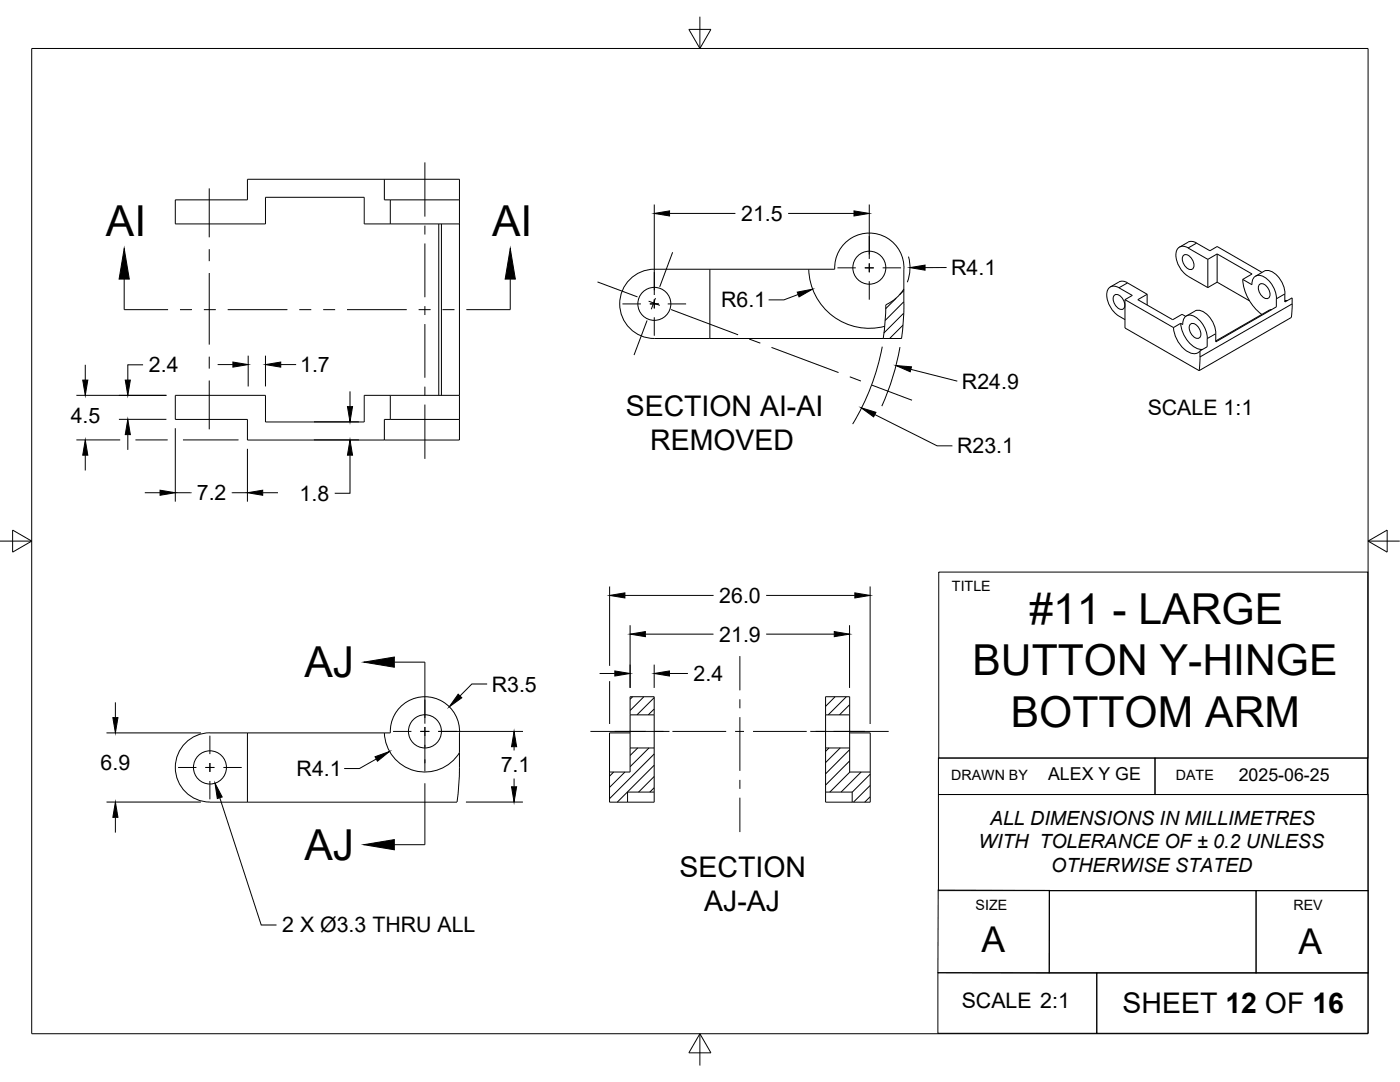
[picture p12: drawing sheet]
<svg xmlns="http://www.w3.org/2000/svg" width="279mm" height="216mm" viewBox="0 0 279 216" stroke-linecap="round" stroke-linejoin="round" font-family="sans-serif">
<!-- layer: Visible -->
<g fill="none" stroke="#000" stroke-width=".2">
<path d="M76.7 35.8h15v52h-15M76.7 35.8h-27.3v4.1h-14.4v4.8h18v-5.3h19.7v5.3h5.2M76.7 35.8v4.1h1.2M77.9 39.9h13.8M77.9 39.9v4.8M77.9 44.7h13.8M87.6 44.7v34.2M88.1 44.7v34.2M141.7 53.7v13.8M161.4 53.7a12.1 12.1 0 0 0 15.2 11.4M180.4 53.7v6.9M180.4 57.7l-1.3 1.6-1.1 .8-1.2 .7-.2 3.4-.3 3.3"/>
<path d="M180.4 53.7a6.9 6.9 0 0 0-6.9-7.2 6.9 6.9 0 0 0-6.9 7.2h-36a6.9 6.9 0 0 0-6.9 6.9 6.9 6.9 0 0 0 6.9 6.9h49.3l.4-3.4 .1-3.5M222.4 58.9a1.41 1.41 0 0 1 1.9 1.1 1.26 1.26 0 0 1-.3 1.7 2.01 2.01 0 0 1-1.6-2.8zM223.3 56.3l-1.7 1M223.3 56.3a1.67 1.67 0 0 1 1.7 .1l3.9 2.3M224.5 59.8v5.6l14.8 8.6 18.4-10.6 .2-4-1.5 .9v-1.6l-1.7 .9v1.6l-12.1 7v-1.6M224.5 59.8l1.5-.9-2.7-1.5a1.5 1.5 0 0 0-1.7-.1 1.5 1.5 0 0 0-.7 1.5 5.7 5.7 0 0 0 3.6 5M224.5 59.8l9.7 5.6M228.9 58.7l-1.8 1.1 6.9 4 1.9-1.1 .7 .4M228.9 58.7v2.2M236.2 51a1.41 1.41 0 0 1 1.9 1 1.26 1.26 0 0 1-.3 1.8 2.01 2.01 0 0 1-1.6-2.8zM237.1 48.3a1.67 1.67 0 0 1 1.7 .2M237.1 48.3l-1.7 1"/>
<path d="M237.1 49.5l3.9 2.3M237.1 55.1l3.9 2.3M237.1 49.5a1.5 1.5 0 0 0-1.7-.2 1.5 1.5 0 0 0-.7 1.6 5.4 5.4 0 0 0 2.4 4.2M238.8 48.5l2.7 1.5 1.4-.8 9 5.2M241 51.8v5.6M242.9 50.7l7 4-1.9 1.1 1.9 1a1.51 1.51 0 0 1 .6-1.7 1.51 1.51 0 0 1 1.8 .2 5.4 5.4 0 0 1 2.4 4.3M242.9 50.7l-1.9 1.1M242.9 50.7v5.6M242.9 56.3l6.5 3.7M242.9 56.3l-1.9 1.1M248 55.8a9.5 9.5 0 0 0 3.8 6.9M250.6 55.1l1.7-1a2.39 2.39 0 0 1 2.7 1l1 1.5 .3 1 .1 1"/>
<path d="M251.4 56.8a1.41 1.41 0 0 1 1.8 1 1.26 1.26 0 0 1-.2 1.8 2.01 2.01 0 0 1-1.6-2.8zM256.4 60h.5M77.9 78.9h13.8M77.9 78.9h-5.2v5.3h-19.7v-5.3h-18v4.8h14.4v4.1h27.3M77.9 78.9v4.8M234.2 65.3a6 6 0 0 0 3.7 5.2 1.5 1.5 0 0 0 1.6-.5M235.6 64.5l.5 .2a1.51 1.51 0 0 1 .6-1.6 1.51 1.51 0 0 1 1.8 .1 5.4 5.4 0 0 1 2.4 4.4M235.6 64.5l-1.4 .9M235.6 64.5a5.8 5.8 0 0 0 3.9 5.2h.5M237.6 64.7a1.41 1.41 0 0 1 1.8 1.1 1.26 1.26 0 0 1-.2 1.7 2.01 2.01 0 0 1-1.6-2.8zM238.5 62.1a2.39 2.39 0 0 1 2.7 .9l1 1.5 .3 1.1 .1 1M238.5 62.1l-1.7 1"/>
<path d="M239.5 70v1.2M239.5 71.2l-.2 2.7M240.9 67.6v1.6l-1.4 .8M242.6 66.6l-1.7 1M253.4 61.8l-10.8 6.2M253.8 61.8h-.3M77.9 83.7h13.8M77.9 83.7h-1.2v4.1M49.4 146.2v13.9M76.7 146.2a8.1 8.1 0 0 0 6 7.6 8.1 8.1 0 0 0 9-3.6M125.8 146.2h-4.2v7.9M125.8 142.6v6.6"/>
<path d="M125.8 142.6v-3.6h4.8v3.6M125.8 149.2h4.8M125.8 149.2v4.9h-4.2M125.8 142.6h4.8M130.6 142.6v6.6M130.6 149.2v10.9h-9v-6M130.6 158.1h-5.4v2M164.8 142.6v6.6M164.8 149.2v10.9h8.9v-6M164.8 158.1h5.3v2M164.8 149.2h4.8M164.8 142.6v-3.6h4.8v3.6"/>
<path d="M164.8 142.6h4.8M169.6 142.6v6.6M169.6 146.2h4.1v7.9M169.6 149.2v4.9h4.1M91.2 160l.5-5.1v-8.7a6.9 6.9 0 0 0-6.9-7.2 6.9 6.9 0 0 0-6.9 7.2h-36a6.9 6.9 0 0 0-6.9 6.9 6.9 6.9 0 0 0 6.9 6.9l49.3 .1"/>
<circle cx="173.5" cy="53.4" r="3.3"/>
<circle cx="130.6" cy="60.6" r="3.3"/>
<circle cx="41.9" cy="153.1" r="3.3"/>
<circle cx="84.8" cy="145.9" r="3.3"/>
</g>
<!-- layer: Sketch15 -->
<path d="M41.8 37.6v9.7M41.8 49.7v2.4M41.8 54.5v14.3M41.8 71.2v2.4M41.8 75.9v9.8" fill="none" stroke="#000" stroke-width=".2"/>
<!-- layer: Sketch13 -->
<path d="M119.3 56.3l7.9 2.9M130.8 59.5l-.8 2.2M134.2 50.3l-2.5 7M129.1 63.9l-2.6 6.9M129.5 60.1l2.2 .8M133.9 61.8l13.4 5M149.5 67.6l2.2 .9M154 69.3l13.3 5M169.6 75.2l2.2 .8M174 76.9l8 3M176.1 69.2a46.3 46.3 0 0 1-5.9 15.4M179.6 69.3a49.8 49.8 0 0 1-3.6 11.7" fill="none" stroke="#000" stroke-width=".2"/>
<!-- layer: Sketch14 -->
<path d="M181.3 51.2l.3 2.2-.1 1.5-.4 1.4" fill="none" stroke="#000" stroke-width=".2"/>
<!-- layer: Visible Narrow -->
<path d="M225 56.5l-1.7 .9M238.8 48.5l-1.7 1M257.9 60.6l-18.4 10.6" fill="none" stroke="#000" stroke-width=".2"/>
<!-- layer: Titleblock -->
<path d="M187.3 114.2h85.7v37.1h-85.7zM187.3 151.3h43.2v7.2h-43.2zM187.3 158.5h85.7v19.2h-85.7zM230.5 151.3h42.4v7.2h-42.4zM187.2 177.6l22.2 .1v16.5l-22.2-.1zM209.4 177.7h41.3v16.5h-41.3zM250.7 177.7h22.3v16.5h-22.3zM187.2 194.1h31.7v12.1h-31.7zM218.9 194.1h54.1v12.1h-54.1z" fill="none" stroke="#000" stroke-width=".2"/>
<!-- layer: Smart Centers -->
<g fill="none" stroke="#000" stroke-width=".2">
<path d="M84.8 32.4v10.8M84.8 45v1.8M84.8 48.6v10.7M130.6 54.3v3.7M130.6 59.8v1.7M167.1 53.4h3.7M172.6 53.4h1.8M173.5 47.1v3.7M173.5 52.6v1.7M173.5 56.1v3.7M176.1 53.4h3.7M84.8 61.1v1.8"/>
<path d="M84.8 64.7v10.7M84.8 77.2v1.8M124.2 60.6h3.7M129.7 60.6h1.8M130.6 63.3v3.7M133.3 60.6h3.6M84.8 80.7v10.8M84.8 139.6v3.7M147.7 130.9v6.9M147.7 139.5v1.8M35.5 153.1h3.7M41 153.1h1.8"/>
<path d="M41.9 146.8v3.7M41.9 152.3v1.7M41.9 155.8v3.7M44.6 153.1h3.6M78.4 145.9h3.7M83.9 145.9h1.8M84.8 145.1v1.7M84.8 148.6v3.7M87.5 145.9h3.6M117.8 145.9h15.8M134.2 145.9h10.7M146.7 145.9h1.8"/>
<path d="M147.7 143.1v10.7M147.7 155.6v1.8M147.7 159.2v6.8M150.3 145.9h10.7M161.7 145.9h15.7"/>
</g>
<!-- layer: Border -->
<path d="M6.3 9.7h266.7v196.6h-266.7zM137.5 5.9h4.4l-2.2 3.8zM139.7 3.3v6.4M0 108h6.3M2.5 105.8l3.8 2.2-3.8 2.2zM273 108l3.8-2.2v4.4zM273 108h6.4M139.7 206.3v6.3M139.7 206.3l2.2 3.8h-4.4z" fill="none" stroke="#000" stroke-width=".2"/>
<!-- layer: Hatching -->
<g fill="none" stroke="#000" stroke-width=".2">
<path d="M178.9 59.5l-2.1 2.1M180.4 58l-.9 .8M179.9 67.4l-.1 .1M180.2 64.9l-2.7 2.6M180.3 62.5l-3.9 3.9M180.4 60.2l-3.7 3.7M126.2 139l-.4 .5M128.5 139l-2.7 2.8M130.6 139.2l-3.5 3.4M166.6 139l-1.8 1.9M168.9 139l-3.6 3.6M122.5 154.1l-.8 .8"/>
<path d="M124.7 154.1l-3 3M127.3 149.2l-1.5 1.5M129.5 149.2l-3.7 3.8M130.6 141.5l-1.2 1.1M130.6 150.5l-8.9 8.8M130.6 152.7l-7.4 7.3M130.6 154.9l-3.2 3.2M130.6 157.2l-.9 .9M165.4 149.2l-.6 .7M167.7 149.2l-2.9 3M169.5 140.6l-2 2M169.5 149.6l-4.7 4.8"/>
<path d="M169.5 151.8l-4.7 4.9M169.6 154.1l-4 4M171.9 154.1l-4 4M173.7 154.5l-3.6 3.6M173.7 156.7l-3.4 3.3M173.7 159l-1.1 1"/>
</g>
<!-- layer: Section Lines -->
<g fill="none" stroke="#000" stroke-width=".2">
<path d="M24.8 55.7v6.1h8.7M101.8 55.7v6.1h-8.7M35.9 61.8h2.4M40.7 61.8h2.4M45.4 61.8h12M59.7 61.8h2.4M64.5 61.8h2.4M69.3 61.8h11.9M83.5 61.8h2.4M88.3 61.8h2.4M78.7 132.1h6.1v12.3M84.8 146.8v2.4"/>
<path d="M84.8 151.5v2.4M84.8 156.3v12.3h-6.1"/>
</g>
<path d="M24.8 49.6l1 6.1h-2zM101.8 49.6l1 6.1h-2zM72.6 132.1l6.1-1v2zM72.6 168.6l6.1-1.1v2.1z" fill="#000" stroke="#000" stroke-width=".2"/>
<!-- layer: FD_Dimensions -->
<g fill="none" stroke="#000" stroke-width=".2">
<path d="M130.6 40.8v18.1M133.6 42.6h13.2M157.3 42.6h13.1M159.3 58.8l-2.9 1h-3M173.5 40.8v10.9M188.9 53.4h-4.3M15.2 78.9h18M17 72.8v3M28.6 72.8h-3.1v3M43.4 72.7h3.1M49.5 71v6.1M53 71v6.1"/>
<path d="M56 72.7h3.1M69.8 78.1v3M181.8 73.7l9.3 2.4M15.2 87.8h8.8M17 90.8v3.1M23.7 83.7h9.5M25.5 86.7v3.1M27 87.8h6.5M28.9 98.3h3M35 85.4v14.7M35 98.3h3.2M36.5 87.8h11.1"/>
<path d="M46.2 98.3h3.2M49.4 89.6v10.5M52.4 98.3h3.1M62.7 87.8h8.9M62.7 84.2h8.9M69.8 90.8v7.6h-3M174.6 82.7l12.4 6.3h3.1M121.7 117v15.9M124.7 118.8h17.7M152.9 118.8h17.7M173.7 117v27.5M97.2 136.5h-3l-2.4 2.4"/>
<path d="M119.7 134.4h3M121.7 135.9v8.6M125.8 124.8v12.5M128.8 126.5h13.6M130.6 132.6v4.7M133.6 134.4h3.7M152.9 126.5h13.6M169.5 124.8v12.5M21.3 146.2h18.8M23 140.1v3.1M43.9 159.2l8.2 25.4h3.1M75.1 151.4l-3.4 2h-3"/>
<path d="M87.5 145.9h16.9M102.6 149v.8M102.6 155.3v1.7M21.3 160h18.8M23 163.1v3M93 160h11.4"/>
</g>
<g fill="#000" stroke="#000" stroke-width=".2">
<path d="M130.6 42.6l3-.5v1zM159.1 58.3l3.1-.6-2.7 1.5zM170.4 42.1l3.1 .5-3.1 .5zM181.6 53.4l3-.5v1zM16.5 75.8h1l-.5 3.1zM25 75.8h1l-.5 3.1zM46.5 72.2l3 .5-3 .6zM53 72.7l3-.5v1.1zM178.8 72.9l3.1 .3-.2 1zM17 87.8l.5 3h-1zM25.5 83.7l.5 3h-1zM31.9 97.8l3.1 .5-3.1 .5z"/>
<path d="M49.4 98.3l3-.5v1zM69.3 81.1h1.1l-.6 3.1zM69.8 87.8l.6 3h-1.1zM171.9 81.4l2.9 .9-.5 .9zM121.7 118.8l3-.5v1zM170.6 118.3l3.1 .5-3.1 .5zM91.4 138.5l.8 .7-2.6 1.9zM122.7 133.9l3.1 .5-3.1 .5zM125.8 126.5l3-.5v1zM130.6 134.4l3-.5v1zM166.5 126l3 .5-3 .5zM22.5 143.2h1l-.5 3z"/>
<path d="M42.9 156.3l1.4 2.7-.9 .3zM74.8 151l2.9-1.1-2.4 2zM102.6 145.9l.5 3.1h-1zM102.1 157h1l-.5 3zM23 160l.5 3.1h-1z"/>
</g>
<g font-size="8.5">
<text x="21.1" y="47.1">AI</text>
<text x="98.2" y="47.1">AI</text>
<text x="205.4" y="124.4">#11 - LARGE</text>
<text x="60.8" y="135.1">AJ</text>
<text x="194.1" y="134.7">BUTTON Y-HINGE</text>
<text x="201.7" y="145">BOTTOM ARM</text>
<text x="60.8" y="171.6">AJ</text>
</g>
<g font-size="7.1">
<text x="195.9" y="190.1">A</text>
<text x="259.1" y="190.4">A</text>
</g>
<g font-size="5.7">
<text x="124.9" y="83">SECTION AI-AI</text>
<text x="129.8" y="89.8">REMOVED</text>
<text x="135.6" y="174.9">SECTION</text>
<text x="140.5" y="181.7">AJ-AJ</text>
<text x="224" y="202.2">SHEET 12 OF 16</text>
</g>
<g font-size="4.3">
<text x="147.9" y="44.1">21.5</text>
<text x="189.8" y="54.9">R4.1</text>
<text x="143.9" y="61.3">R6.1</text>
<text x="29.7" y="74.3">2.4</text>
<text x="59.9" y="74.3">1.7</text>
<text x="192" y="77.6">R24.9</text>
<text x="229" y="82.8">SCALE 1:1</text>
<text x="14.1" y="84.3">4.5</text>
<text x="191" y="90.5">R23.1</text>
<text x="39.3" y="99.8">7.2</text>
<text x="59.8" y="99.9">1.8</text>
<text x="143.6" y="120.3">26.0</text>
<text x="143.6" y="128">21.9</text>
<text x="98.1" y="138">R3.5</text>
<text x="138.4" y="135.9">2.4</text>
<text x="20.1" y="153.6">6.9</text>
<text x="59.2" y="154.9">R4.1</text>
<text x="99.9" y="154.1">7.1</text>
<text x="56.3" y="186">2 X Ø3.3 THRU ALL</text>
<text x="191.9" y="201.2">SCALE 2:1</text>
</g>
<g font-size="3.9">
<text x="197.6" y="164.6">ALL DIMENSIONS IN MILLIMETRES</text>
<text x="195.3" y="169.3">WITH TOLERANCE OF ± 0.2 UNLESS</text>
<text x="209.8" y="174">OTHERWISE STATED</text>
</g>
<g font-size="3.5">
<text x="209.2" y="155.7">ALEX Y GE</text>
<text x="247.2" y="155.8">2025-06-25</text>
</g>
<g font-size="2.8">
<text x="190" y="118">TITLE</text>
<text x="189.8" y="155.6">DRAWN BY</text>
<text x="234.7" y="155.6">DATE</text>
<text x="194.7" y="181.5">SIZE</text>
<text x="258.1" y="181.6">REV</text>
</g>
</svg>
